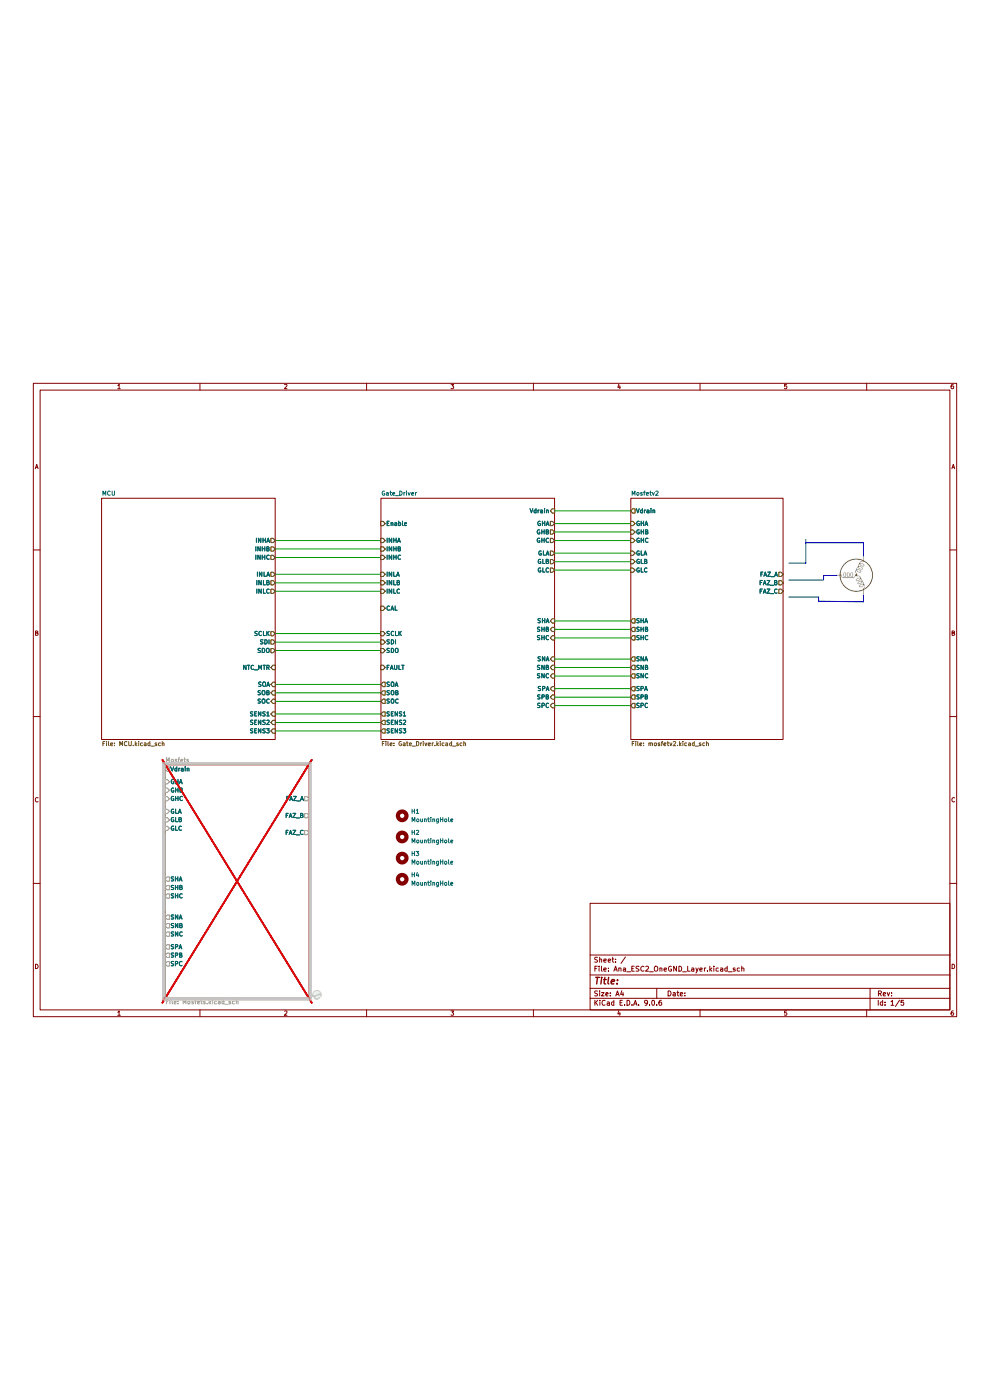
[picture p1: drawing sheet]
(kicad_sch
 (version 20250114)
 (generator "eeschema")
 (generator_version "9.0")
 (paper "A4")
 (lib_symbols)
 (polyline
  (pts (xy 251.0279 67.6478) (xy 247.06 67.6478))
  (stroke (width 0) (type default)))
 (wire
  (pts (xy 166.37 97.79) (xy 189.23 97.79))
  (stroke (width 0) (type default)))
 (wire
  (pts (xy 82.55 62.23) (xy 114.3 62.23))
  (stroke (width 0) (type default)))
 (polyline
  (pts (xy 241.7465 56.8098) (xy 241.7465 63.9282))
  (stroke (width 0) (type default)))
 (polyline
  (pts (xy 247.06 67.6478) (xy 247.06 69.0082))
  (stroke (width 0) (type default)))
 (wire
  (pts (xy 82.55 67.31) (xy 114.3 67.31))
  (stroke (width 0) (type default)))
 (polyline
  (pts (xy 236.6665 74.0882) (xy 245.5565 74.0882))
  (stroke (width 0) (type default)))
 (wire
  (pts (xy 82.55 100.33) (xy 114.3 100.33))
  (stroke (width 0) (type default)))
 (wire
  (pts (xy 166.37 106.68) (xy 189.23 106.68))
  (stroke (width 0) (type default)))
 (wire
  (pts (xy 166.37 86.36) (xy 189.23 86.36))
  (stroke (width 0) (type default)))
 (wire
  (pts (xy 166.37 92.71) (xy 189.23 92.71))
  (stroke (width 0) (type default)))
 (polyline
  (pts (xy 259.08 57.8308) (xy 241.7465 57.8308))
  (stroke (width 0) (type default)))
 (wire
  (pts (xy 82.55 59.69) (xy 114.3 59.69))
  (stroke (width 0) (type default)))
 (wire
  (pts (xy 166.37 101.6) (xy 189.23 101.6))
  (stroke (width 0) (type default)))
 (polyline
  (pts (xy 236.6665 69.0082) (xy 246.8265 69.0082))
  (stroke (width 0) (type default)))
 (wire
  (pts (xy 166.37 83.82) (xy 189.23 83.82))
  (stroke (width 0) (type default)))
 (wire
  (pts (xy 82.55 109.22) (xy 114.3 109.22))
  (stroke (width 0) (type default)))
 (wire
  (pts (xy 82.55 114.3) (xy 114.3 114.3))
  (stroke (width 0) (type default)))
 (wire
  (pts (xy 166.37 54.61) (xy 189.23 54.61))
  (stroke (width 0) (type default)))
 (wire
  (pts (xy 82.55 72.39) (xy 114.3 72.39))
  (stroke (width 0) (type default)))
 (wire
  (pts (xy 82.55 102.87) (xy 114.3 102.87))
  (stroke (width 0) (type default)))
 (wire
  (pts (xy 166.37 57.15) (xy 189.23 57.15))
  (stroke (width 0) (type default)))
 (polyline
  (pts (xy 236.6665 63.9282) (xy 241.7465 63.9282))
  (stroke (width 0) (type default)))
 (wire
  (pts (xy 82.55 111.76) (xy 114.3 111.76))
  (stroke (width 0) (type default)))
 (wire
  (pts (xy 166.37 52.07) (xy 189.23 52.07))
  (stroke (width 0) (type default)))
 (polyline
  (pts (xy 245.5565 75.3582) (xy 245.5565 74.0882))
  (stroke (width 0) (type default)))
 (wire
  (pts (xy 166.37 60.96) (xy 189.23 60.96))
  (stroke (width 0) (type default)))
 (wire
  (pts (xy 166.37 81.28) (xy 189.23 81.28))
  (stroke (width 0) (type default)))
 (wire
  (pts (xy 166.37 66.04) (xy 189.23 66.04))
  (stroke (width 0) (type default)))
 (wire
  (pts (xy 82.55 105.41) (xy 114.3 105.41))
  (stroke (width 0) (type default)))
 (wire
  (pts (xy 166.37 95.25) (xy 189.23 95.25))
  (stroke (width 0) (type default)))
 (polyline
  (pts (xy 259.08 61.7966) (xy 259.08 57.8308))
  (stroke (width 0) (type default)))
 (wire
  (pts (xy 166.37 63.5) (xy 189.23 63.5))
  (stroke (width 0) (type default)))
 (wire
  (pts (xy 166.37 48.26) (xy 189.23 48.26))
  (stroke (width 0) (type default)))
 (polyline
  (pts (xy 259.0263 75.5388) (xy 245.5565 75.3582))
  (stroke (width 0) (type default)))
 (polyline
  (pts (xy 259.08 73.66) (xy 259.0263 75.5388))
  (stroke (width 0) (type default)))
 (wire
  (pts (xy 82.55 57.15) (xy 114.3 57.15))
  (stroke (width 0) (type default)))
 (wire
  (pts (xy 82.55 69.85) (xy 114.3 69.85))
  (stroke (width 0) (type default)))
 (wire
  (pts (xy 166.37 104.14) (xy 189.23 104.14))
  (stroke (width 0) (type default)))
 (image
  (at 256.9865 67.7382)
  (data))
 (sheet
  (at 30.48 44.45)
  (size 52.07 72.39)
  (exclude_from_sim no)
  (in_bom yes)
  (on_board yes)
  (dnp no)
  (fields_autoplaced yes)
  (stroke (width 0.1524) (type solid))
  (fill (color 0 0 0 0.0000))
  (property "Sheetname" "MCU" (at 30.48 43.7384 0) (effects (font (size 1.27 1.27)) (justify left bottom)))
  (property "Sheetfile" "MCU.kicad_sch" (at 30.48 117.4246 0) (effects (font (size 1.27 1.27)) (justify left top)))
  (property "Field2" "" (at 30.48 44.45 0) (effects (font (size 1.27 1.27))))
  (pin "INHA" output (at 82.55 57.15 0) (effects (font (size 1.27 1.27)) (justify right)))
  (pin "INHB" output (at 82.55 59.69 0) (effects (font (size 1.27 1.27)) (justify right)))
  (pin "INHC" output (at 82.55 62.23 0) (effects (font (size 1.27 1.27)) (justify right)))
  (pin "INLA" output (at 82.55 67.31 0) (effects (font (size 1.27 1.27)) (justify right)))
  (pin "INLB" output (at 82.55 69.85 0) (effects (font (size 1.27 1.27)) (justify right)))
  (pin "INLC" output (at 82.55 72.39 0) (effects (font (size 1.27 1.27)) (justify right)))
  (pin "SENS1" input (at 82.55 109.22 0) (effects (font (size 1.27 1.27)) (justify right)))
  (pin "SENS2" input (at 82.55 111.76 0) (effects (font (size 1.27 1.27)) (justify right)))
  (pin "SENS3" input (at 82.55 114.3 0) (effects (font (size 1.27 1.27)) (justify right)))
  (pin "SOA" input (at 82.55 100.33 0) (effects (font (size 1.27 1.27)) (justify right)))
  (pin "SOB" input (at 82.55 102.87 0) (effects (font (size 1.27 1.27)) (justify right)))
  (pin "SOC" input (at 82.55 105.41 0) (effects (font (size 1.27 1.27)) (justify right))))
 (sheet
  (at 49.53 124.46)
  (size 43.18 69.85)
  (exclude_from_sim yes)
  (in_bom no)
  (on_board no)
  (dnp yes)
  (fields_autoplaced yes)
  (stroke (width 0.1524) (type solid))
  (fill (color 0 0 0 0.0000))
  (property "Sheetname" "Mosfets" (at 49.53 123.7484 0) (effects (font (size 1.27 1.27)) (justify left bottom)))
  (property "Sheetfile" "Mosfets.kicad_sch" (at 49.53 194.8946 0) (effects (font (size 1.27 1.27)) (justify left top)))
  (pin "FAZ_A" output (at 92.71 134.62 0) (effects (font (size 1.27 1.27)) (justify right)))
  (pin "FAZ_B" output (at 92.71 139.7 0) (effects (font (size 1.27 1.27)) (justify right)))
  (pin "FAZ_C" output (at 92.71 144.78 0) (effects (font (size 1.27 1.27)) (justify right)))
  (pin "GHA" input (at 49.53 129.54 180) (effects (font (size 1.27 1.27)) (justify left)))
  (pin "GHB" input (at 49.53 132.08 180) (effects (font (size 1.27 1.27)) (justify left)))
  (pin "GHC" input (at 49.53 134.62 180) (effects (font (size 1.27 1.27)) (justify left)))
  (pin "GLA" input (at 49.53 138.43 180) (effects (font (size 1.27 1.27)) (justify left)))
  (pin "GLB" input (at 49.53 140.97 180) (effects (font (size 1.27 1.27)) (justify left)))
  (pin "GLC" input (at 49.53 143.51 180) (effects (font (size 1.27 1.27)) (justify left)))
  (pin "SHA" output (at 49.53 158.75 180) (effects (font (size 1.27 1.27)) (justify left)))
  (pin "SHB" output (at 49.53 161.29 180) (effects (font (size 1.27 1.27)) (justify left)))
  (pin "SHC" output (at 49.53 163.83 180) (effects (font (size 1.27 1.27)) (justify left)))
  (pin "SNA" output (at 49.53 170.18 180) (effects (font (size 1.27 1.27)) (justify left)))
  (pin "SNB" output (at 49.53 172.72 180) (effects (font (size 1.27 1.27)) (justify left)))
  (pin "SNC" output (at 49.53 175.26 180) (effects (font (size 1.27 1.27)) (justify left)))
  (pin "SPA" output (at 49.53 179.07 180) (effects (font (size 1.27 1.27)) (justify left)))
  (pin "SPB" output (at 49.53 181.61 180) (effects (font (size 1.27 1.27)) (justify left)))
  (pin "SPC" output (at 49.53 184.15 180) (effects (font (size 1.27 1.27)) (justify left)))
  (pin "Vdrain" output (at 49.53 125.73 180) (effects (font (size 1.27 1.27)) (justify left))))
 (sheet
  (at 189.23 44.45)
  (size 45.72 72.39)
  (exclude_from_sim no)
  (in_bom yes)
  (on_board yes)
  (dnp no)
  (fields_autoplaced yes)
  (stroke (width 0.1524) (type solid))
  (fill (color 0 0 0 0.0000))
  (property "Sheetname" "Mosfetv2" (at 189.23 43.7384 0) (effects (font (size 1.27 1.27)) (justify left bottom)))
  (property "Sheetfile" "mosfetv2.kicad_sch" (at 189.23 117.4246 0) (effects (font (size 1.27 1.27)) (justify left top)))
  (pin "FAZ_A" output (at 234.95 67.31 0) (effects (font (size 1.27 1.27)) (justify right)))
  (pin "FAZ_B" output (at 234.95 69.85 0) (effects (font (size 1.27 1.27)) (justify right)))
  (pin "FAZ_C" output (at 234.95 72.39 0) (effects (font (size 1.27 1.27)) (justify right)))
  (pin "GHA" input (at 189.23 52.07 180) (effects (font (size 1.27 1.27)) (justify left)))
  (pin "GHB" input (at 189.23 54.61 180) (effects (font (size 1.27 1.27)) (justify left)))
  (pin "GHC" input (at 189.23 57.15 180) (effects (font (size 1.27 1.27)) (justify left)))
  (pin "GLA" input (at 189.23 60.96 180) (effects (font (size 1.27 1.27)) (justify left)))
  (pin "GLB" input (at 189.23 63.5 180) (effects (font (size 1.27 1.27)) (justify left)))
  (pin "GLC" input (at 189.23 66.04 180) (effects (font (size 1.27 1.27)) (justify left)))
  (pin "SHA" output (at 189.23 81.28 180) (effects (font (size 1.27 1.27)) (justify left)))
  (pin "SHB" output (at 189.23 83.82 180) (effects (font (size 1.27 1.27)) (justify left)))
  (pin "SHC" output (at 189.23 86.36 180) (effects (font (size 1.27 1.27)) (justify left)))
  (pin "SNA" output (at 189.23 92.71 180) (effects (font (size 1.27 1.27)) (justify left)))
  (pin "SNB" output (at 189.23 95.25 180) (effects (font (size 1.27 1.27)) (justify left)))
  (pin "SNC" output (at 189.23 97.79 180) (effects (font (size 1.27 1.27)) (justify left)))
  (pin "SPA" output (at 189.23 101.6 180) (effects (font (size 1.27 1.27)) (justify left)))
  (pin "SPB" output (at 189.23 104.14 180) (effects (font (size 1.27 1.27)) (justify left)))
  (pin "SPC" output (at 189.23 106.68 180) (effects (font (size 1.27 1.27)) (justify left)))
  (pin "Vdrain" output (at 189.23 48.26 180) (effects (font (size 1.27 1.27)) (justify left))))
 (sheet
  (at 114.3 44.45)
  (size 52.07 72.39)
  (exclude_from_sim no)
  (in_bom yes)
  (on_board yes)
  (dnp no)
  (fields_autoplaced yes)
  (stroke (width 0.1524) (type solid))
  (fill (color 0 0 0 0.0000))
  (property "Sheetname" "Gate_Driver" (at 114.3 43.7384 0) (effects (font (size 1.27 1.27)) (justify left bottom)))
  (property "Sheetfile" "Gate_Driver.kicad_sch" (at 114.3 117.4246 0) (effects (font (size 1.27 1.27)) (justify left top)))
  (property "Field2" "" (at 114.3 44.45 0) (effects (font (size 1.27 1.27))))
  (pin "GHA" output (at 166.37 52.07 0) (effects (font (size 1.27 1.27)) (justify right)))
  (pin "GHB" output (at 166.37 54.61 0) (effects (font (size 1.27 1.27)) (justify right)))
  (pin "GHC" output (at 166.37 57.15 0) (effects (font (size 1.27 1.27)) (justify right)))
  (pin "GLA" output (at 166.37 60.96 0) (effects (font (size 1.27 1.27)) (justify right)))
  (pin "GLB" output (at 166.37 63.5 0) (effects (font (size 1.27 1.27)) (justify right)))
  (pin "GLC" output (at 166.37 66.04 0) (effects (font (size 1.27 1.27)) (justify right)))
  (pin "SHA" input (at 166.37 81.28 0) (effects (font (size 1.27 1.27)) (justify right)))
  (pin "SHB" input (at 166.37 83.82 0) (effects (font (size 1.27 1.27)) (justify right)))
  (pin "SHC" input (at 166.37 86.36 0) (effects (font (size 1.27 1.27)) (justify right)))
  (pin "SNA" input (at 166.37 92.71 0) (effects (font (size 1.27 1.27)) (justify right)))
  (pin "SNB" input (at 166.37 95.25 0) (effects (font (size 1.27 1.27)) (justify right)))
  (pin "SNC" input (at 166.37 97.79 0) (effects (font (size 1.27 1.27)) (justify right)))
  (pin "SPA" input (at 166.37 101.6 0) (effects (font (size 1.27 1.27)) (justify right)))
  (pin "SPB" input (at 166.37 104.14 0) (effects (font (size 1.27 1.27)) (justify right)))
  (pin "SPC" input (at 166.37 106.68 0) (effects (font (size 1.27 1.27)) (justify right)))
  (pin "Vdrain" input (at 166.37 48.26 0) (effects (font (size 1.27 1.27)) (justify right)))
  (pin "Enable" input (at 114.3 52.07 180) (effects (font (size 1.27 1.27)) (justify left)))
  (pin "INHA" input (at 114.3 57.15 180) (effects (font (size 1.27 1.27)) (justify left)))
  (pin "INHB" input (at 114.3 59.69 180) (effects (font (size 1.27 1.27)) (justify left)))
  (pin "INHC" input (at 114.3 62.23 180) (effects (font (size 1.27 1.27)) (justify left)))
  (pin "INLA" input (at 114.3 67.31 180) (effects (font (size 1.27 1.27)) (justify left)))
  (pin "INLB" input (at 114.3 69.85 180) (effects (font (size 1.27 1.27)) (justify left)))
  (pin "INLC" input (at 114.3 72.39 180) (effects (font (size 1.27 1.27)) (justify left)))
  (pin "CAL" input (at 114.3 77.47 180) (effects (font (size 1.27 1.27)) (justify left)))
  (pin "SCLK" input (at 114.3 82.55 180) (effects (font (size 1.27 1.27)) (justify left)))
  (pin "SCS" input (at 114.3 85.09 180) (effects (font (size 1.27 1.27)) (justify left)))
  (pin "SDI" input (at 114.3 87.63 180) (effects (font (size 1.27 1.27)) (justify left)))
  (pin "SDO" input (at 114.3 90.17 180) (effects (font (size 1.27 1.27)) (justify left)))
  (pin "FAULT" input (at 114.3 95.25 180) (effects (font (size 1.27 1.27)) (justify left)))
  (pin "SOA" output (at 114.3 100.33 180) (effects (font (size 1.27 1.27)) (justify left)))
  (pin "SOB" output (at 114.3 102.87 180) (effects (font (size 1.27 1.27)) (justify left)))
  (pin "SOC" output (at 114.3 105.41 180) (effects (font (size 1.27 1.27)) (justify left)))
  (pin "SENS1" output (at 114.3 109.22 180) (effects (font (size 1.27 1.27)) (justify left)))
  (pin "SENS2" output (at 114.3 111.76 180) (effects (font (size 1.27 1.27)) (justify left)))
  (pin "SENS3" output (at 114.3 114.3 180) (effects (font (size 1.27 1.27)) (justify left))))
 (sheet_instances
  (path ""
   (page "1")))
 (embedded_fonts no))
